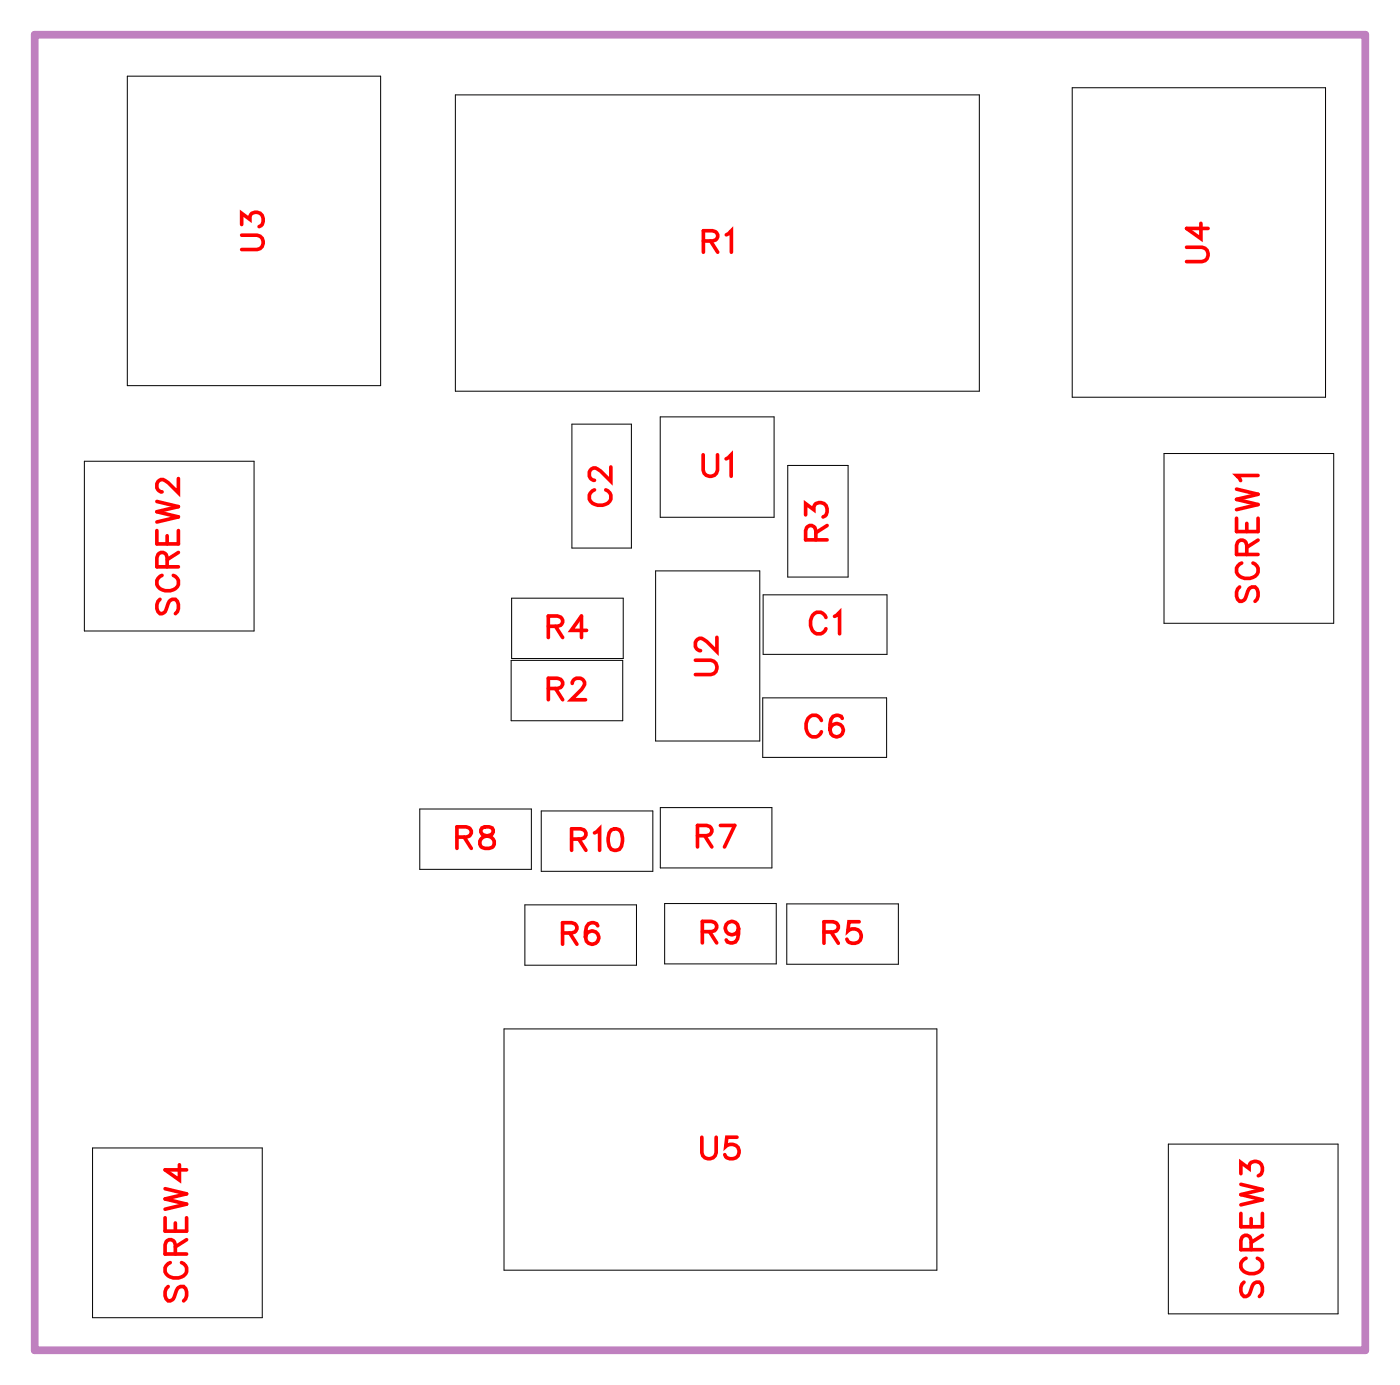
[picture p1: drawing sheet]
<svg xmlns="http://www.w3.org/2000/svg" width="46mm" height="46mm" viewBox="0 0 46 46" stroke-linecap="round" stroke-linejoin="round" font-family="sans-serif">
<path d="M1.1 1.1h43.9v43.4h-43.9z" fill="none" stroke="#bf80bf" stroke-width=".25"/>
<g fill="none" stroke="#000" stroke-width=".03">
<path d="M2.8 15.2h5.6v5.6h-5.6zM4.2 2.5h8.3v10.2h-8.3zM15 3.1h17.2v9.8h-17.2zM16.8 19.7h3.7v2h-3.7zM18.8 14h2v4h-2zM21.6 18.8h3.4v5.6h-3.4zM21.7 13.7h3.8v3.3h-3.8zM25.1 19.6h4.1v1.9h-4.1zM25.9 15.3h2v3.7h-2zM35.3 2.9h8.3v10.2h-8.3zM38.3 14.9h5.6v5.6h-5.6zM3 37.8h5.6v5.6h-5.6z"/>
<path d="M13.8 26.6h3.7v2h-3.7zM16.6 33.9h14.3v7.9h-14.3zM16.8 21.7h3.7v2h-3.7zM17.3 29.8h3.7v2h-3.7zM17.8 26.7h3.7v2h-3.7zM21.7 26.6h3.7v2h-3.7zM21.9 29.7h3.7v2h-3.7zM25.1 23h4.1v1.9h-4.1zM25.9 29.8h3.7v1.9h-3.7zM38.5 37.7h5.6v5.6h-5.6z"/>
</g>
<g fill="none" stroke="#f00" stroke-width=".12">
<path d="M5.2 17.5v.4h.7v-.4M5.2 16.5l.7 .2-.7 .1 .7 .2-.7 .2M5.3 19.7l-.1 .2 .1 .3 .1-.1 .3-.4h.1l.1 .2-.1 .3M5.3 18.9a.26 .26 0 0 0-.1 .3 .26 .26 0 0 0 .2 .2h.2a.26 .26 0 0 0 .3-.2 .26 .26 0 0 0-.2-.3M5.5 18.7v-.4l-.3-.1v.5h.7M5.5 17.6v.3M5.9 15.8v.4l-.4-.3-.2-.1-.1 .1v.2l.1 .1M5.9 18.2l-.4 .2M8 7.7h.5l.2 .2-.1 .3h-.6M8 7.4v-.4l.2 .2a.24 .24 0 0 1 .4-.2 .25 .25 0 0 1-.1 .5M19.6 16.1a.26 .26 0 0 0-.2 .3 .26 .26 0 0 0 .3 .2h.1a.26 .26 0 0 0 .3-.2 .26 .26 0 0 0-.2-.3M20.1 15.4v.4l-.3-.3-.3-.1-.1 .1v.2l.2 .1"/>
<path d="M23.2 15v.5l.2 .2 .2-.1v-.6M23.2 7.9h.4v-.2l-.1-.1h-.3v.7M23.4 7.9l.2 .4M23.9 15.1l.2-.1v.7M23.9 7.7l.2-.1v.7M26.5 16.9v-.3l.3 .2a.24 .24 0 0 1 .4-.2 .24 .24 0 0 1-.1 .4M26.9 17.8l-.1-.4-.1-.1-.2 .2v.3h.7M27.2 17.3l-.3 .2M39.1 8.1h.5l.2 .2-.1 .3h-.6M39.5 7.4v.5l-.4-.4h.7M40.7 17.1v.4h.7v-.4M40.7 16.1l.7 .2-.7 .1 .7 .2-.7 .2"/>
<path d="M40.8 19.3l-.1 .2 .1 .3 .2-.1 .2-.4h.1l.1 .2-.1 .3M40.9 18.5a.26 .26 0 0 0-.2 .3 .26 .26 0 0 0 .3 .2h.2a.26 .26 0 0 0 .2-.2 .26 .26 0 0 0-.1-.3M41.1 18.3l-.1-.5h-.2l-.1 .5h.7M41.1 17.2v.3M41.4 15.7h-.7l.2 .1M41.4 17.8l-.3 .2M5.4 39.1l.7 .2-.7 .2 .7 .1-.7 .2M5.9 38.3v.5l-.5-.3h.7M15 27.6l.5-.1v-.1l-.2-.2h-.3v.7M15.3 27.6l.2 .3M15.9 27.3v.2l.3 .1 .1 .1a.24 .24 0 0 1-.3 .2 .24 .24 0 0 1-.2-.2l.4-.3v-.1zM18.1 20.6h.4v-.2l-.1-.1h-.3v.7"/>
<path d="M18.1 22.7l.4-.1v-.1l-.1-.2h-.3v.7M18.3 20.6l.2 .4M18.3 22.7l.2 .3M18.5 30.7h.4l.1-.2-.2-.1h-.3v.7M18.8 30.7l.2 .4M18.8 27.6h.4l.1-.2-.2-.1h-.3v.7M18.8 22.5l.2-.2h.1l.2 .2-.2 .2-.3 .3h.5M19.1 27.6l.2 .4M19.3 20.8h-.5l.3-.5v.7M19.6 27.4l.1-.1v.7M19.7 30.5l-.1-.1a.35 .35 0 0 0-.4 .3 .35 .35 0 0 0 .3 .4 .22 .22 0 0 0 .2-.2 .22 .22 0 0 0-.2-.3 .22 .22 0 0 0-.2 .2M20.1 27.3h.1a.37 .37 0 0 1 .3 .3 .37 .37 0 0 1-.3 .4 .45 .45 0 0 1-.1-.7z"/>
<path d="M22.9 21.7h.5l.2 .2-.1 .3h-.6M23 27.5h.4v-.2l-.1-.1h-.3v.7M23.1 37.4v.5l.2 .2 .2-.1 .1-.6M23.1 30.7l.4-.1 .1-.1-.2-.2h-.3v.7M23.2 27.5l.2 .4M23.4 30.7l.2 .3M23.6 21v.5l-.3-.4-.3-.1-.1 .1v.2l.2 .1M23.7 27.2h.5l-.3 .7M24.3 37.4h-.4v.3a.25 .25 0 0 1 .4 0 .25 .25 0 0 1-.1 .4 .25 .25 0 0 1-.3-.1M24.3 30.6a.22 .22 0 0 1-.3 .2 .22 .22 0 0 1-.1-.4 .22 .22 0 0 1 .4 0v.2a.34 .34 0 0 1-.3 .4l-.1-.1M27 23.7a.26 .26 0 0 0-.2-.2 .26 .26 0 0 0-.3 .3v.2a.26 .26 0 0 0 .3 .3 .26 .26 0 0 0 .2-.2M27.1 30.7l.4-.1 .1-.1-.2-.2h-.3v.8"/>
<path d="M27.2 20.3a.26 .26 0 0 0-.3-.1 .26 .26 0 0 0-.2 .2v.2a.26 .26 0 0 0 .2 .3 .26 .26 0 0 0 .3-.2M27.4 30.7l.2 .4M27.5 20.3l.1-.1v.7M27.7 23.6a.35 .35 0 0 0-.4 .2 .35 .35 0 0 0 .2 .5 .22 .22 0 0 0 .3-.2 .22 .22 0 0 0-.2-.3 .22 .22 0 0 0-.3 .2M28.3 30.3h-.3l-.1 .3a.25 .25 0 0 1 .4 0 .25 .25 0 0 1 0 .4 .25 .25 0 0 1-.4-.1M40.9 38.6v-.3l.2 .2a.24 .24 0 0 1 .4-.2 .24 .24 0 0 1-.1 .4M40.9 39.9v.5h.7v-.5M40.9 39l.7 .2-.7 .1 .7 .2-.7 .2M5.4 40.1v.4h.7v-.4M5.5 42.4l-.1 .1 .1 .3h.2l.2-.4h.1l.1 .1-.1 .3M5.6 41.6a.26 .26 0 0 0-.2 .3 .26 .26 0 0 0 .3 .2h.2a.26 .26 0 0 0 .2-.2 .26 .26 0 0 0-.1-.3M5.8 41.3l-.1-.4-.2-.1-.1 .5h.7"/>
<path d="M5.8 40.3v.2M6.1 40.8l-.3 .2M41 42.2l-.1 .2 .1 .3 .1-.1 .3-.4h.1l.1 .2-.1 .3M41 41.4a.26 .26 0 0 0-.1 .3 .26 .26 0 0 0 .2 .2h.2a.26 .26 0 0 0 .3-.2 .26 .26 0 0 0-.2-.3M41.2 41.1v-.4h-.3v.4h.7M41.2 40.1v.3M41.6 40.7l-.4 .2"/>
</g>
<g font-size="1.2" fill="#fff">
<text x="9" y="8.3" transform="rotate(-90 9 8.3)">U3</text>
<text x="23.1" y="8.6">R1</text>
<text x="40.1" y="8.7" transform="rotate(-90 40.1 8.7)">U4</text>
<text x="20.4" y="16.7" transform="rotate(-90 20.4 16.7)">C2</text>
<text x="23.1" y="16">U1</text>
<text x="27.5" y="17.8" transform="rotate(-90 27.5 17.8)">R3</text>
<text x="6.2" y="20.3" transform="rotate(-90 6.2 20.3)">SCREW2</text>
<text x="18" y="23.3">R2</text>
<text x="18" y="21.3">R4</text>
<text x="23.9" y="22.3" transform="rotate(-90 23.9 22.3)">U2</text>
<text x="26.6" y="21.2">C1</text>
<text x="41.7" y="19.9" transform="rotate(-90 41.7 19.9)">SCREW1</text>
<text x="15" y="28.2">R8</text>
<text x="18.8" y="28.3">R10</text>
<text x="22.9" y="28.2">R7</text>
<text x="26.5" y="24.6">C6</text>
<text x="18.5" y="31.4">R6</text>
<text x="23.1" y="31.3">R9</text>
<text x="27.1" y="31.3">R5</text>
<text x="23.1" y="38.4">U5</text>
<text x="6.4" y="42.9" transform="rotate(-90 6.4 42.9)">SCREW4</text>
<text x="41.9" y="42.7" transform="rotate(-90 41.9 42.7)">SCREW3</text>
</g>
</svg>
